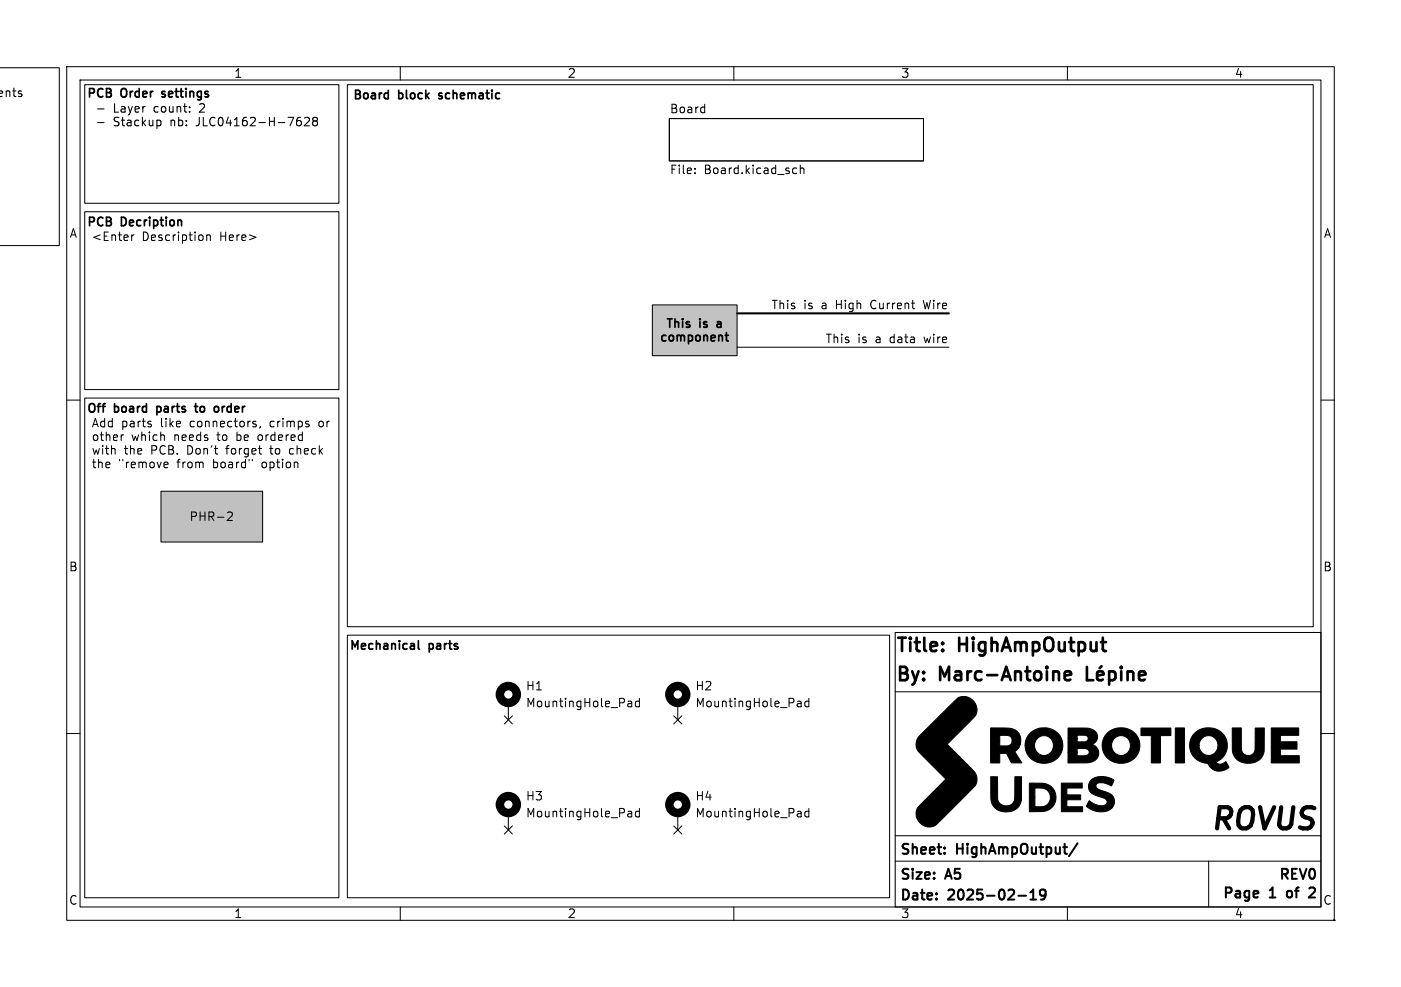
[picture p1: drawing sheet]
<svg xmlns="http://www.w3.org/2000/svg" width="210mm" height="148mm" viewBox="0 0 210 148" stroke-linecap="round" stroke-linejoin="round" font-family="sans-serif">
<g fill="none" stroke="#000" stroke-width=".15">
<path d="M10 10h190v128h-190zM12 12h186v124h-186zM60 10v2M100.3 17.8h38.1v6.3h-38.1zM110 10v2M160 10v2M10 60h2M198 60h2M134.2 94.8h63.8v41.2h-63.8zM10 110h2M134.2 103.7h63.7M198 110h2"/>
<path d="M60 136v2M110 136v2M134.2 129.1h63.7M134.2 125.3h63.7M160 136v2M181.2 129.1v6.9"/>
</g>
<path d="M152.7 134.3h1.1M154.4 134.9h.9M154.4 133.8l.5-.4v1.5M156.7 134l-.3 .3h-.2l-.3-.3v-.3l.1-.2 .4-.1 .3 .1a.99 .99 0 0 1-.4 1.4h-.3M161.5 126.5l-1.3 1.9M196.8 133.1h-.3l-.2 .1M197 133.7l-.8 .9h.9" fill="none" stroke="#000" stroke-width=".3"/>
<g fill="none" stroke="#000" stroke-width=".4">
<path d="M134.6 95.6h1.2M135.2 95.6v2M136.5 95.6l-.1 .1 .1 .1M136.5 95.6v.1v.1M136.5 95.6v.2M137.4 95.6v1.7M138.5 95.6v1.7M143.8 95.6v2M144.9 95.6v2M145.9 95.6l-.1 .1 .1 .1M145.9 95.6l.1 .1-.1 .1M145.9 95.6v.2"/>
<path d="M148.6 95.6v2M150.2 97.6l.6-2 .7 2M154 100v1.7M156.6 95.9a.68 .68 0 0 1 1.2 0M160.5 95.6v1.7M162.9 100v2h1M165.3 95.6v1.7M168.1 100v.2M168.1 100l-.1 .1 .1 .1M168.1 100l.1 .1-.1 .1M135.9 100.2l-.3-.2h-.7v2M140.9 102v-2l.7 1.4 .7-1.4v2"/>
<path d="M150.2 102l.6-2 .7 2M159.6 101l.3-.3h.4l.2 .3v.1l-.9 .2M159.6 101.7l.3 .3 .6-.1M164.5 101.3l.9-.2-.1-.3-.6-.1-.2 .3v.7v.2l.2 .1 .6-.1M166.3 100.8l.5-.1 .4 .3v.6l-.2 .3-.2 .1-.5-.1M166.3 100.7v2M168.1 100.7v1.3M169 100.9a.5 .5 0 0 1 .9 .1v1M169 100.7v1.3M170.7 101.3l1-.2-.1-.3-.6-.1-.3 .3v.7l.1 .2 .2 .1 .6-.1"/>
</g>
<g fill="#000" stroke="#000" stroke-width=".15">
<path d="M138 110.2l3.8-3.8a7.6 7.6 0 0 1 2.1-1.9 1.96 1.96 0 0 1 2.3 1.1 1.96 1.96 0 0 1-.6 2.4l-3.6 3.6 3.2 3.2a2.76 2.76 0 0 1 1.3 2.1 2.13 2.13 0 0 1-1 1.6l-4.5 4.5a1.95 1.95 0 0 1-2.7 .7 1.95 1.95 0 0 1-.6-2.8l4.1-4.1-2.3-2.2a8 8 0 0 1-2.1-2.5 1.93 1.93 0 0 1 .6-1.9zM148.5 109.2h1.2a4 4 0 0 1 2.7 .4 1.96 1.96 0 0 1-.3 3.1l1.1 1.7h-1.6l-.7-1.4h-1v1.4h-1.4v-3.3h1.4v.8h.5a.92 .92 0 0 0 1.3-1 .92 .92 0 0 0-1.3-.6h-.5v.8h-1.4zM148.5 116.5h1v3.4a1.32 1.32 0 0 0 1.6 1 1.32 1.32 0 0 0 1-1.6v-2.8h1v3.5a2.38 2.38 0 0 1-3.3 1.6 2.36 2.36 0 0 1-1.3-2.7zM154.3 117.4h1.1a2.39 2.39 0 0 1 2.9 2.2 2.4 2.4 0 0 1-3 2.1h-1v-2.1h.8v1.4h.6a1.44 1.44 0 0 0 1.7-1.4 1.44 1.44 0 0 0-1.7-1.4h-.6v1.4h-.8zM154.5 109.9a2.92 2.92 0 0 1 4.8 1.6 2.82 2.82 0 0 1-2.7 3 2.82 2.82 0 0 1-2.9-2.7h1.4a1.45 1.45 0 0 0 1.9 1.4 1.45 1.45 0 0 0 .6-2.3 1.41 1.41 0 0 0-1.6-.5 1.41 1.41 0 0 0-.9 1.4h-1.4a2.48 2.48 0 0 1 .8-1.9zM160.1 109.2h1.4a4 4 0 0 1 2.6 .4 1.16 1.16 0 0 1 .4 1.2 1.16 1.16 0 0 1-.8 .8 1.4 1.4 0 0 1 1 1.6 1.4 1.4 0 0 1-1.5 1.2h-3.1v-1.6h1.4v.5h1a.58 .58 0 0 0 .8-.5 .58 .58 0 0 0-.8-.5h-1v.5h-1.4v-2h1.4v.5l1.2-.1a.52 .52 0 0 0 .4-.6 .52 .52 0 0 0-.7-.3l-.9-.1v.6h-1.4zM159.1 117.4h3.1v.8h-2.3v1h2.1v.7h-2.1v1.1h2.4v.7h-3.2zM163.6 117a2.98 2.98 0 0 1 3.4 0l-.4 .9-.9-.4-.5-.1a.58 .58 0 0 0-.7 .1 .58 .58 0 0 0-.1 .6l.3 .3 .9 .3a1.51 1.51 0 0 1 1.3 2.1 2.39 2.39 0 0 1-2.7 .8l-.7-.2-.7-.5 .5-.8a2.16 2.16 0 0 0 2.5 .5 .71 .71 0 0 0-.7-1l-.5-.2a1.47 1.47 0 0 1-1.2-2.3zM166 109.9a2.84 2.84 0 0 1 3.4-.5 2.84 2.84 0 0 1 1.4 3.1 2.85 2.85 0 0 1-3.1 1.9 2.85 2.85 0 0 1-2.5-2.7h1.4a1.44 1.44 0 0 0 1.8 1.5 1.44 1.44 0 0 0 .9-2.1 1.41 1.41 0 0 0-1.6-.7 1.41 1.41 0 0 0-1.1 1.3h-1.4a2.41 2.41 0 0 1 .8-1.8zM171 109.2h4.5v1.1h-1.5v4.1h-1.4v-4.1h-1.6zM176.2 109.2h1.3v5.2h-1.3zM179.1 109.9a2.83 2.83 0 0 1 3.4-.5 2.83 2.83 0 0 1 1.4 3.2 3.6 3.6 0 0 1-1.6 1.7l.2 .2a1.04 1.04 0 0 0 1.3-.3l.3 .7a.22 .22 0 0 1 .1 .2 .22 .22 0 0 1-.2 .2 1.95 1.95 0 0 1-3-.8 2.7 2.7 0 0 1-2.7-2.7h1.4a1.45 1.45 0 0 0 2.1 1.3 1.45 1.45 0 0 0 .3-2.4 1.41 1.41 0 0 0-1.5-.3 1.41 1.41 0 0 0-.9 1.4h-1.4a2.46 2.46 0 0 1 .8-1.9z"/>
<path d="M184.7 109.2h1.4v2.4a1.26 1.26 0 0 0 1.4 1.6 1.23 1.23 0 0 0 .6-1.4l.1-2.6h1.3v2.6a2.33 2.33 0 0 1-3.1 2.6 2.39 2.39 0 0 1-1.7-2.9zM190.6 109.2h4.1v1.1h-2.8v.9h2.5v1.1h-2.5v1h2.9v1.1h-4.2z"/>
<circle cx="200" cy="138" r=".01"/>
</g>
<path d="M97.8 45.7h12.7v7.6h-12.7z" fill="#c2c2c2"/>
<path d="M100.3 17.8h38.1v6.3h-38.1zM105.5 16.1h.1M105.6 15.6v1.3M105.6 16.8l-.1 .1M104.2 25.9v.1M104.2 25.3v.1M119.1 25.2l.3 .1M119.4 26h-.3M120 25.3l.1-.1 .3 .1 .1 .7M120 24.8v1.2" fill="none" stroke="#000" stroke-width=".15"/>
<path d="M24.1 73.7h15.3v7.6h-15.3z" fill="#c0c0c0"/>
<g fill="none" stroke="#000" stroke-width=".15">
<path d="M-.1 10.2h9v26.6h-9M12.7 12.7h38.1v17.8h-38.1zM52.1 12.7h144.7v81.3h-144.7zM12.7 31.8h38.1v26.6h-38.1zM19.7 35.2v.9M20 35.2l-.3 .3M31 35.2v.9M31 35.3l.2-.1 .3 .1v.8M12.7 59.7h38.1v74.9h-38.1zM97.8 45.7h12.7v7.6h-12.7zM110.5 52.1h31.7M138.4 45l.3 1.3"/>
<path d="M22.6 63.6v.3M24.1 73.7h15.3v7.6h-15.3zM24.8 69.3l.3 .1 .1 .2-.6 .1M25.1 70.1h-.3M34.1 76.9l.5-.1 .2 .1v.2l-.8 .9h.8M38.4 63.6v.3M38.8 65.3l-.1 .1v.4l.1 .2M39 63.9l-.1 .3M40.4 67.3h.5M40.6 66.8l.1 1.2M43.9 67.3h-.4l-.1 .2v.5l.5 .1M47.9 63.2l-.1 .2v.4l.1 .1"/>
<path d="M52.1 95.3h81.2v39.3h-81.2zM75.6 107.3l1.2 1.3M76.2 105.4v2.6M76.8 107.3l-1.2 1.3M94.3 105.1l.3 .1 .1 .8M94.7 105.9l-.4 .1M94.7 105.4l-.4 .1M95.8 105.2l-.3-.1-.3 .3v.3l.2 .2h.4M95.8 104.7v1.3M101 107.3l1.2 1.3M101.6 105.4v2.6M102.2 107.3l-1.2 1.3"/>
<path d="M119.7 105.1l.3 .1 .1 .8M120.1 105.9l-.4 .1M120.1 105.4l-.4 .1M121.2 105.2l-.3-.1-.3 .3v.3l.2 .2h.4M121.2 104.7v1.3M75.6 123.9l1.2 1.2M76.2 121.9v2.6M76.8 123.9l-1.2 1.2M94.3 121.7h.3l.1 .8M94.7 122.4l-.4 .1M94.7 122h-.4M95.8 121.2v1.3"/>
<path d="M95.8 121.7h-.3l-.3 .2v.4l.2 .1h.4M101 123.9l1.2 1.2M101.6 121.9v2.6M102.2 123.9l-1.2 1.2M119.7 121.7h.3l.1 .8M120.1 122.4l-.4 .1M120.1 122h-.4M121.2 121.2v1.3M121.2 121.7h-.3l-.3 .2v.4l.2 .1h.4"/>
</g>
<g fill="none" stroke="#000" stroke-width="1.3">
<circle cx="76.2" cy="104.1" r="1.27"/>
<circle cx="101.6" cy="104.1" r="1.27"/>
<circle cx="76.2" cy="120.6" r="1.27"/>
<circle cx="101.6" cy="120.6" r="1.27"/>
</g>
<g fill="none" stroke="#000" stroke-width=".25">
<path d="M24.2 14.5h.2M24.3 13.8v.3M65.8 14.7l.1 .1M65.8 14v.3M108.7 50.3h.5M108.9 49.9v1l.3 .2M23.5 60.9v1.3M23.5 61.7l.1 .1M23.6 60.9l-.1 .1M29.1 60.9h.5M29.3 60.5v1.1l.3 .2M32.5 60.9l.3 .3v.4l-.3 .2"/>
<path d="M62.7 96.1v1.1l.2 .2"/>
</g>
<path d="M3.2 13.7l-.3-.1-.2 .2 .1 .2 .4 .1v.3h-.5M14.6 16.3h1M14.6 18.4h1M23.9 18l.2 .3v.3l-.2 .3M28.4 16.7v.1M28.4 16v.2M44.7 18.1h.2l.3 .2-.1 .4-.4 .2M45 17.6l-.3 .1M45.7 17.7l.4-.1 .2 .1 .1 .3-.8 .9h.8M47.1 18.1l-.2-.2 .2-.3h.2l.3 .2-.3 .3M47.1 18.1l-.2 .3v.3l.2 .2 .4-.1 .1-.2v-.2l-.3-.3M47.1 18.1h.2" fill="none" stroke="#000" stroke-width=".16"/>
<path d="M110.5 47h31.7" fill="none" stroke="#000" stroke-width=".3"/>
<text font-size="4.4" x="180.8" y="125.3">ROVUS</text>
<g font-size="2.8">
<text x="134.2" y="98.8">Title:</text>
<text x="143.8" y="98.8">HighAmpOutput</text>
<text x="134.2" y="103.1">By:</text>
<text x="141" y="103.1">Marc-Antoine</text>
</g>
<g font-size="2.1">
<text x="134.8" y="128.6">Sheet:</text>
<text x="143.5" y="128.6">HighAmpOutput/</text>
<text x="134.8" y="132.3">Size:</text>
<text x="134.8" y="135.4">Date:</text>
<text x="141.9" y="132.3">A5</text>
<text x="142.3" y="135.4">2025-02-19</text>
<text x="183" y="135.1">Page</text>
<text x="190.2" y="135.1">1</text>
<text x="191.4" y="132.3">REV0</text>
<text x="193.4" y="135.1">of</text>
<text x="197.4" y="135.1">2</text>
</g>
<g font-size="1.8">
<text x="35" y="11.9">1</text>
<text x="85" y="11.9">2</text>
<text x="135" y="11.9">3</text>
<text x="185" y="11.9">4</text>
<text x="-.3" y="14.9">nts</text>
<text x="13" y="15">PCB</text>
<text x="17" y="17.2">Layer</text>
<text x="18.2" y="15">Order</text>
<text x="23.2" y="17.2">count:</text>
<text x="24.9" y="15">settings</text>
<text x="30.3" y="17.2">2</text>
<text x="52.8" y="15.2">Board</text>
<text x="59.8" y="15.2">block</text>
<text x="66.4" y="15.2">schematic</text>
<text x="100.3" y="17.1">Board</text>
<text x="17" y="19.3">Stackup</text>
<text x="25.7" y="19.3">nb:</text>
<text x="29.8" y="19.3">JLC04162-H-7628</text>
<text x="100.3" y="26.4">File:</text>
<text x="105.6" y="26.4">Board.kicad_sch</text>
<text x="10.3" y="35.9">A</text>
<text x="13" y="34.3">PCB</text>
<text x="18.2" y="34.3">Decription</text>
<text x="198.4" y="35.9">A</text>
<text x="13.7" y="36.5">&lt;Enter</text>
<text x="21.3" y="36.5">Description</text>
<text x="33.1" y="36.5">Here&gt;</text>
<text x="115.5" y="46.6">This</text>
<text x="120.5" y="46.6">is</text>
<text x="123.3" y="46.6">a</text>
<text x="125.6" y="46.6">High</text>
<text x="131" y="46.6">Current</text>
<text x="139.1" y="46.6">Wire</text>
<text x="98.7" y="51.6">component</text>
<text x="99.7" y="49.5">This</text>
<text x="104.9" y="49.5">is</text>
<text x="108" y="49.5">a</text>
<text x="123.7" y="51.7">This</text>
<text x="128.6" y="51.7">is</text>
<text x="131.4" y="51.7">a</text>
<text x="133.7" y="51.7">data</text>
<text x="139" y="51.7">wire</text>
<text x="13" y="62.2">Off</text>
<text x="13.7" y="64.4">Add</text>
<text x="17.2" y="62.2">board</text>
<text x="18.2" y="64.4">parts</text>
<text x="24.1" y="62.2">parts</text>
<text x="24.2" y="64.4">like</text>
<text x="28.8" y="64.4">connectors,</text>
<text x="30.4" y="62.2">to</text>
<text x="33.7" y="62.2">order</text>
<text x="41" y="64.4">crimps</text>
<text x="48.5" y="64.4">or</text>
<text x="13.7" y="66.5">other</text>
<text x="13.7" y="68.5">with</text>
<text x="13.7" y="70.5">the</text>
<text x="17.8" y="70.5">&quot;remove</text>
<text x="18.6" y="68.5">the</text>
<text x="19.7" y="66.5">which</text>
<text x="22.8" y="68.5">PCB.</text>
<text x="26.2" y="66.5">needs</text>
<text x="26.7" y="70.5">from</text>
<text x="28.4" y="68.5">Don't</text>
<text x="32.2" y="70.5">board&quot;</text>
<text x="32.9" y="66.5">to</text>
<text x="34.4" y="68.5">forget</text>
<text x="35.9" y="66.5">be</text>
<text x="39.3" y="66.5">ordered</text>
<text x="39.7" y="70.5">option</text>
<text x="41.2" y="68.5">to</text>
<text x="44.3" y="68.5">check</text>
<text x="28.3" y="78.3">PHR-2</text>
<text x="10.3" y="85.9">B</text>
<text x="198.3" y="85.9">B</text>
<text x="52.3" y="97.8">Mechanical</text>
<text x="64.4" y="97.8">parts</text>
<text x="78.7" y="103.7">H1</text>
<text x="78.7" y="106.3">MountingHole_Pad</text>
<text x="104.1" y="103.7">H2</text>
<text x="104.1" y="106.3">MountingHole_Pad</text>
<text x="78.7" y="120.2">H3</text>
<text x="78.7" y="122.8">MountingHole_Pad</text>
<text x="104.1" y="120.2">H4</text>
<text x="104.1" y="122.8">MountingHole_Pad</text>
<text x="10.3" y="135.9">C</text>
<text x="35" y="137.9">1</text>
<text x="85" y="137.9">2</text>
<text x="135" y="137.9">3</text>
<text x="185" y="137.9">4</text>
<text x="198.3" y="135.9">C</text>
</g>
</svg>
